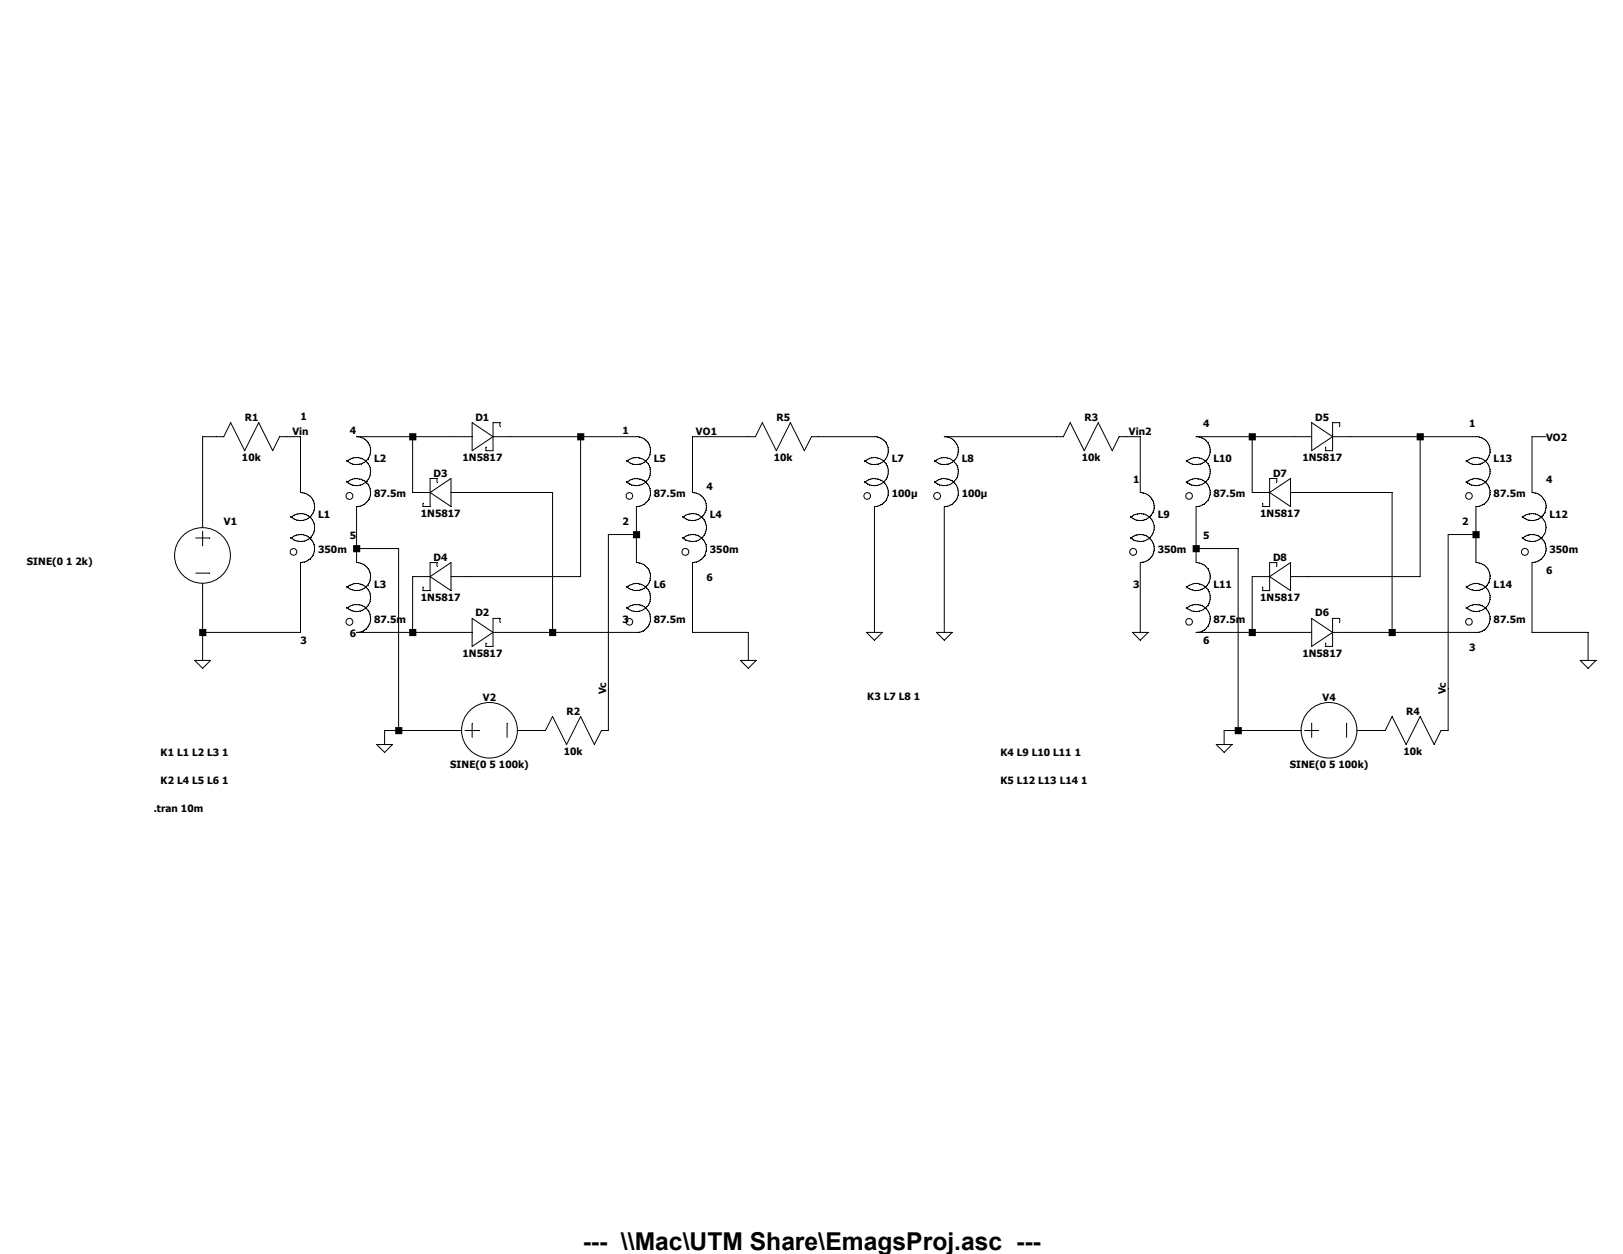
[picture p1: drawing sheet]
<svg xmlns="http://www.w3.org/2000/svg" width="279mm" height="216mm" viewBox="0 0 279 216" stroke-linecap="round" stroke-linejoin="round" font-family="sans-serif">
<g fill="none" stroke="#000" stroke-width=".17">
<path d="M59.7 79.5a2.39 2.39 0 0 1 3.4 0 2.39 2.39 0 0 1 0 3.4 2.39 2.39 0 0 1-3.4 0M61.4 75.2h19.9M61.7 75.2a2.41 2.41 0 0 1 1.9 3.4 2.41 2.41 0 0 1-3.9 .7M71 75.2v9.6h3M81.3 72.8l3.6 2.4-3.6 2.4zM84.9 75.2h25a2.41 2.41 0 0 1 1.8 3.4 2.41 2.41 0 0 1-3.8 .7M86.1 73.4v-.6h-1.2v4.8h-1.2v-.6M99.9 75.2v24.1h-22.3M107.9 79.5a2.39 2.39 0 0 1 3.4 0 2.39 2.39 0 0 1 0 3.4 2.39 2.39 0 0 1-3.4 0M148.8 79.3a2.42 2.42 0 0 0 3.9-.6 2.42 2.42 0 0 0-1.9-3.5h-11.1l-1.2 2.4-2.4-4.8-2.5 4.8-2.4-4.8-1.2 2.4h-10.8v9.6a2.41 2.41 0 0 1 2.2 3.3 2.41 2.41 0 0 1-3.9 .8M148.8 79.5a2.41 2.41 0 0 1 3.4 0 2.41 2.41 0 0 1 0 3.4 2.41 2.41 0 0 1-3.4 0M160.9 79.5a2.39 2.39 0 0 1 3.4 0 2.39 2.39 0 0 1 0 3.4 2.39 2.39 0 0 1-3.4 0"/>
<path d="M162.6 75.2h20.4l1.2-2.4 2.4 4.8 2.5-4.8 2.4 4.8 1.2-2.4h3.6v9.6a2.4 2.4 0 0 1 2.2 3.3 2.4 2.4 0 0 1-3.9 .8M162.9 75.2a2.41 2.41 0 0 1 1.8 3.4 2.41 2.41 0 0 1-3.8 .7M204.2 79.5a2.41 2.41 0 0 1 3.4 0 2.41 2.41 0 0 1 0 3.4 2.41 2.41 0 0 1-3.4 0M205.9 75.2h19.9M206.2 75.2a2.41 2.41 0 0 1 1.9 3.4 2.41 2.41 0 0 1-3.9 .7M215.6 75.2v9.6h3M225.8 72.8l3.6 2.4-3.6 2.4zM229.4 75.2h25a2.41 2.41 0 0 1 1.9 3.4 2.41 2.41 0 0 1-3.9 .7M230.6 73.4v-.6h-1.2v4.8h-1.2v-.6M244.5 75.2v24.1h-22.3M252.4 79.5a2.41 2.41 0 0 1 3.4 0 2.41 2.41 0 0 1 0 3.4 2.41 2.41 0 0 1-3.4 0M266.1 75.2h-2.4v9.6a2.41 2.41 0 0 1 2.3 3.3 2.41 2.41 0 0 1-4 .8"/>
<path d="M33.7 92.6h2.4M33.7 98.7h2.4M34.9 91.4v2.5M50 88.9a2.41 2.41 0 0 0 4-.8 2.41 2.41 0 0 0-2.3-3.3v-9.6h-3.6l-1.2 2.4-2.4-4.8-2.4 4.8-2.4-4.8-1.2 2.4h-3.6v15.6M50 92.8a2.41 2.41 0 0 1 4 .7 2.41 2.41 0 0 1-2.3 3.4v12h-16.8M50 89.1a2.42 2.42 0 0 1 3.5 0 2.42 2.42 0 0 1 0 3.4 2.42 2.42 0 0 1-3.5 0M59.7 83.1a2.48 2.48 0 0 1 3-.3 2.41 2.41 0 0 1 1 2.7 2.41 2.41 0 0 1-2.3 1.7v9.7a2.41 2.41 0 0 1 2.2 3.3 2.41 2.41 0 0 1-3.9 .8M61.4 94.4h7.2v31.4M74 84.8l3.6-2.4v4.8zM74 99.3l3.6-2.4v4.8zM74 99.3h-3v9.6M75.2 83v-.6h-1.2v4.8h-1.2v-.6"/>
<path d="M75.2 97.5v-.6h-1.2v4.8h-1.2v-.7M77.6 84.8h17.5v24.1M107.9 83.1a2.48 2.48 0 0 1 3-.3 2.41 2.41 0 0 1 1 2.7 2.41 2.41 0 0 1-2.3 1.7v9.7a2.41 2.41 0 0 1 2.2 3.3 2.41 2.41 0 0 1-3.9 .8M109.6 92h-4.9v33.8h-1.2l-1.2 2.4-2.4-4.8-2.4 4.8-2.4-4.8-1.2 2.4h-4.8M117.5 92.8a2.41 2.41 0 0 1 3.9 .7 2.41 2.41 0 0 1-2.2 3.4v12h9.6v4.8M117.5 89.1a2.4 2.4 0 0 1 3.4 0 2.4 2.4 0 0 1 0 3.4 2.4 2.4 0 0 1-3.4 0M148.8 83.1a2.41 2.41 0 0 1 3.9 .8 2.41 2.41 0 0 1-2.2 3.3v21.7M160.9 83.1a2.48 2.48 0 0 1 3-.3 2.41 2.41 0 0 1 1 2.7 2.41 2.41 0 0 1-2.3 1.7v21.7M194.6 89.1a2.4 2.4 0 0 1 3.4 0 2.4 2.4 0 0 1 0 3.4 2.4 2.4 0 0 1-3.4 0M194.6 92.8a2.4 2.4 0 0 1 3.9 .7 2.4 2.4 0 0 1-2.2 3.4v12M204.2 83.1a2.41 2.41 0 0 1 4 .8 2.41 2.41 0 0 1-2.3 3.3v9.7a2.41 2.41 0 0 1 2.3 3.3 2.41 2.41 0 0 1-4 .8M205.9 94.4h7.2v31.4"/>
<path d="M218.6 99.3h-3v9.6M218.6 84.8l3.6-2.4v4.8zM218.6 99.3l3.6-2.4v4.8zM219.8 83v-.6h-1.2v4.8h-1.2v-.6M219.8 97.5v-.6h-1.2v4.8h-1.2v-.7M222.2 84.8h17.4v24.1M252.4 83.1a2.41 2.41 0 0 1 3.9 .8 2.41 2.41 0 0 1-2.2 3.3v9.7a2.41 2.41 0 0 1 2.2 3.3 2.41 2.41 0 0 1-3.9 .8M254.1 92h-4.8v33.8h-1.2l-1.2 2.4-2.4-4.8-2.4 4.8-2.5-4.8-1.1 2.4h-4.9M262 92.8a2.41 2.41 0 0 1 4 .7 2.41 2.41 0 0 1-2.3 3.4v12h9.7v4.8M262 89.1a2.4 2.4 0 0 1 3.4 0 2.4 2.4 0 0 1 0 3.4 2.4 2.4 0 0 1-3.4 0M33.5 113.7h2.7l-1.3 1.4zM34.9 100.5v13.2"/>
<path d="M59.7 104.8a2.41 2.41 0 0 1 3.9 .6 2.41 2.41 0 0 1-1.9 3.5M59.7 101.2a2.4 2.4 0 0 1 3.4 0 2.4 2.4 0 0 1 0 3.4 2.4 2.4 0 0 1-3.4 0M61.4 108.9h19.9M81.3 106.5l3.6 2.4-3.6 2.4zM86.1 107.1v-.6h-1.2v4.8h-1.2v-.6M107.9 104.8a2.41 2.41 0 0 1 3.8 .6 2.41 2.41 0 0 1-1.8 3.5h-25M107.9 101.2a2.4 2.4 0 0 1 3.4 0 2.4 2.4 0 0 1 0 3.4 2.4 2.4 0 0 1-3.4 0M127.5 113.7h2.7l-1.4 1.4zM149.2 108.9h2.7l-1.4 1.3zM161.2 108.9h2.7l-1.3 1.3zM194.9 108.9h2.8l-1.4 1.3zM204.2 101.2a2.41 2.41 0 0 1 3.4 0 2.41 2.41 0 0 1 0 3.4 2.41 2.41 0 0 1-3.4 0"/>
<path d="M204.2 104.8a2.42 2.42 0 0 1 3.9 .6 2.42 2.42 0 0 1-1.9 3.5M205.9 108.9h19.9M225.8 106.5l3.6 2.4-3.6 2.4zM230.6 107.1v-.6h-1.2v4.8h-1.2v-.6M252.4 104.8a2.42 2.42 0 0 1 3.9 .6 2.42 2.42 0 0 1-1.9 3.5h-25M252.4 101.2a2.41 2.41 0 0 1 3.4 0 2.41 2.41 0 0 1 0 3.4 2.41 2.41 0 0 1-3.4 0M272 113.7h2.7l-1.3 1.4zM64.9 128.2h2.7l-1.4 1.3zM79.5 125.8h-13.3v2.4M80.1 125.8h2.4M81.3 124.5v2.5M87.3 124.5v2.5"/>
<path d="M209.4 128.2h2.7l-1.4 1.3zM224 125.8h-13.3v2.4M224.6 125.8h2.4M225.8 124.5v2.5M231.8 124.5v2.5"/>
<circle cx="34.9" cy="95.6" r="4.8"/>
<circle cx="50.5" cy="95" r=".57"/>
<circle cx="60.2" cy="85.4" r=".59"/>
<circle cx="108.4" cy="85.4" r=".57"/>
<circle cx="118" cy="95" r=".59"/>
<circle cx="149.3" cy="85.4" r=".57"/>
<circle cx="161.3" cy="85.4" r=".59"/>
<circle cx="195.1" cy="95" r=".59"/>
<circle cx="204.7" cy="85.4" r=".57"/>
<circle cx="252.9" cy="85.4" r=".57"/>
<circle cx="262.5" cy="95" r=".59"/>
<circle cx="60.2" cy="107.1" r=".59"/>
<circle cx="108.4" cy="107.1" r=".57"/>
<circle cx="204.7" cy="107.1" r=".57"/>
<circle cx="252.9" cy="107.1" r=".57"/>
<circle cx="84.3" cy="125.7" r="4.8"/>
<circle cx="228.8" cy="125.7" r="4.8"/>
</g>
<path d="M34.3 108.3h1.2v1.2h-1.2zM60.8 93.9h1.2v1.2h-1.2zM68 125.2h1.3v1.2h-1.3zM70.4 74.6h1.3v1.2h-1.3zM70.4 108.3h1.3v1.2h-1.3zM94.5 108.3h1.3v1.2h-1.3zM99.4 74.6h1.2v1.2h-1.2zM109 91.4h1.2v1.3h-1.2zM205.3 93.9h1.2v1.2h-1.2zM212.6 125.2h1.2v1.2h-1.2zM215 74.6h1.2v1.2h-1.2zM215 108.3h1.2v1.2h-1.2zM239.1 108.3h1.2v1.2h-1.2zM243.9 74.6h1.2v1.2h-1.2zM253.5 91.4h1.2v1.3h-1.2z" fill-rule="evenodd" fill="#000"/>
<text font-size="4.2" x="100.3" y="215.2">--- \\Mac\UTM Share\EmagsProj.asc ---</text>
<g font-size="1.7">
<text x="42.1" y="72.4">R1</text>
<text x="50.3" y="74.8">Vin</text>
<text x="51.7" y="72.3">1</text>
<text x="60.2" y="74.7">4</text>
<text x="81.8" y="72.4">D1</text>
<text x="107.1" y="74.7">1</text>
<text x="119.8" y="74.8">VO1</text>
<text x="133.7" y="72.4">R5</text>
<text x="186.7" y="72.4">R3</text>
<text x="194.4" y="74.8">Vin2</text>
<text x="207.1" y="73.5">4</text>
<text x="226.4" y="72.4">D5</text>
<text x="252.9" y="73.5">1</text>
<text x="266.1" y="75.9">VO2</text>
<text x="41.7" y="79.3">10k</text>
<text x="64.4" y="79.5">L2</text>
<text x="74.6" y="82">D3</text>
<text x="79.6" y="79.3">1N5817</text>
<text x="112.6" y="79.5">L5</text>
<text x="133.2" y="79.3">10k</text>
<text x="153.5" y="79.5">L7</text>
<text x="165.6" y="79.5">L8</text>
<text x="186.2" y="79.3">10k</text>
<text x="195.1" y="83.1">1</text>
<text x="208.9" y="79.5">L10</text>
<text x="219.2" y="82">D7</text>
<text x="224.2" y="79.3">1N5817</text>
<text x="257.1" y="79.5">L13</text>
<text x="266.1" y="83.1">4</text>
<text x="54.8" y="89.2">L1</text>
<text x="64.4" y="85.5">87.5m</text>
<text x="72.4" y="88.9">1N5817</text>
<text x="112.6" y="85.5">87.5m</text>
<text x="121.6" y="84.3">4</text>
<text x="122.2" y="89.2">L4</text>
<text x="153.5" y="85.5">100µ</text>
<text x="165.6" y="85.5">100µ</text>
<text x="199.3" y="89.2">L9</text>
<text x="208.9" y="85.5">87.5m</text>
<text x="217" y="88.9">1N5817</text>
<text x="257.1" y="85.5">87.5m</text>
<text x="266.7" y="89.2">L12</text>
<text x="38.5" y="90.3">V1</text>
<text x="54.8" y="95.2">350m</text>
<text x="60.2" y="92.8">5</text>
<text x="107.1" y="90.3">2</text>
<text x="122.2" y="95.2">350m</text>
<text x="199.3" y="95.2">350m</text>
<text x="207.1" y="92.8">5</text>
<text x="251.7" y="90.3">2</text>
<text x="266.7" y="95.2">350m</text>
<text x="4.6" y="97.3">SINE(0 1 2k)</text>
<text x="64.4" y="101.2">L3</text>
<text x="74.6" y="96.5">D4</text>
<text x="112.6" y="101.2">L6</text>
<text x="121.6" y="100">6</text>
<text x="195.1" y="101.2">3</text>
<text x="208.9" y="101.2">L11</text>
<text x="219.2" y="96.5">D8</text>
<text x="257.1" y="101.2">L14</text>
<text x="266.1" y="98.8">6</text>
<text x="64.4" y="107.2">87.5m</text>
<text x="72.4" y="103.4">1N5817</text>
<text x="81.8" y="106.1">D2</text>
<text x="107.1" y="107.2">3</text>
<text x="112.6" y="107.2">87.5m</text>
<text x="208.9" y="107.2">87.5m</text>
<text x="217" y="103.4">1N5817</text>
<text x="226.4" y="106.1">D6</text>
<text x="257.1" y="107.2">87.5m</text>
<text x="51.7" y="110.8">3</text>
<text x="60.2" y="109.6">6</text>
<text x="79.6" y="113">1N5817</text>
<text x="207.1" y="110.8">6</text>
<text x="224.2" y="113">1N5817</text>
<text x="252.9" y="112">3</text>
<text x="104.4" y="119.6" transform="rotate(-90 104.4 119.6)">Vc</text>
<text x="248.9" y="119.6" transform="rotate(-90 248.9 119.6)">Vc</text>
<text x="83.1" y="120.6">V2</text>
<text x="97.5" y="123">R2</text>
<text x="149.3" y="120.4">K3 L7 L8 1</text>
<text x="227.7" y="120.6">V4</text>
<text x="242.1" y="123">R4</text>
<text x="27.6" y="130.1">K1 L1 L2 L3 1</text>
<text x="97.1" y="129.9">10k</text>
<text x="172.2" y="130.1">K4 L9 L10 L11 1</text>
<text x="241.6" y="129.9">10k</text>
<text x="27.6" y="134.9">K2 L4 L5 L6 1</text>
<text x="77.5" y="132.3">SINE(0 5 100k)</text>
<text x="172.2" y="134.9">K5 L12 L13 L14 1</text>
<text x="222" y="132.3">SINE(0 5 100k)</text>
<text x="26.5" y="139.7">.tran 10m</text>
</g>
</svg>
